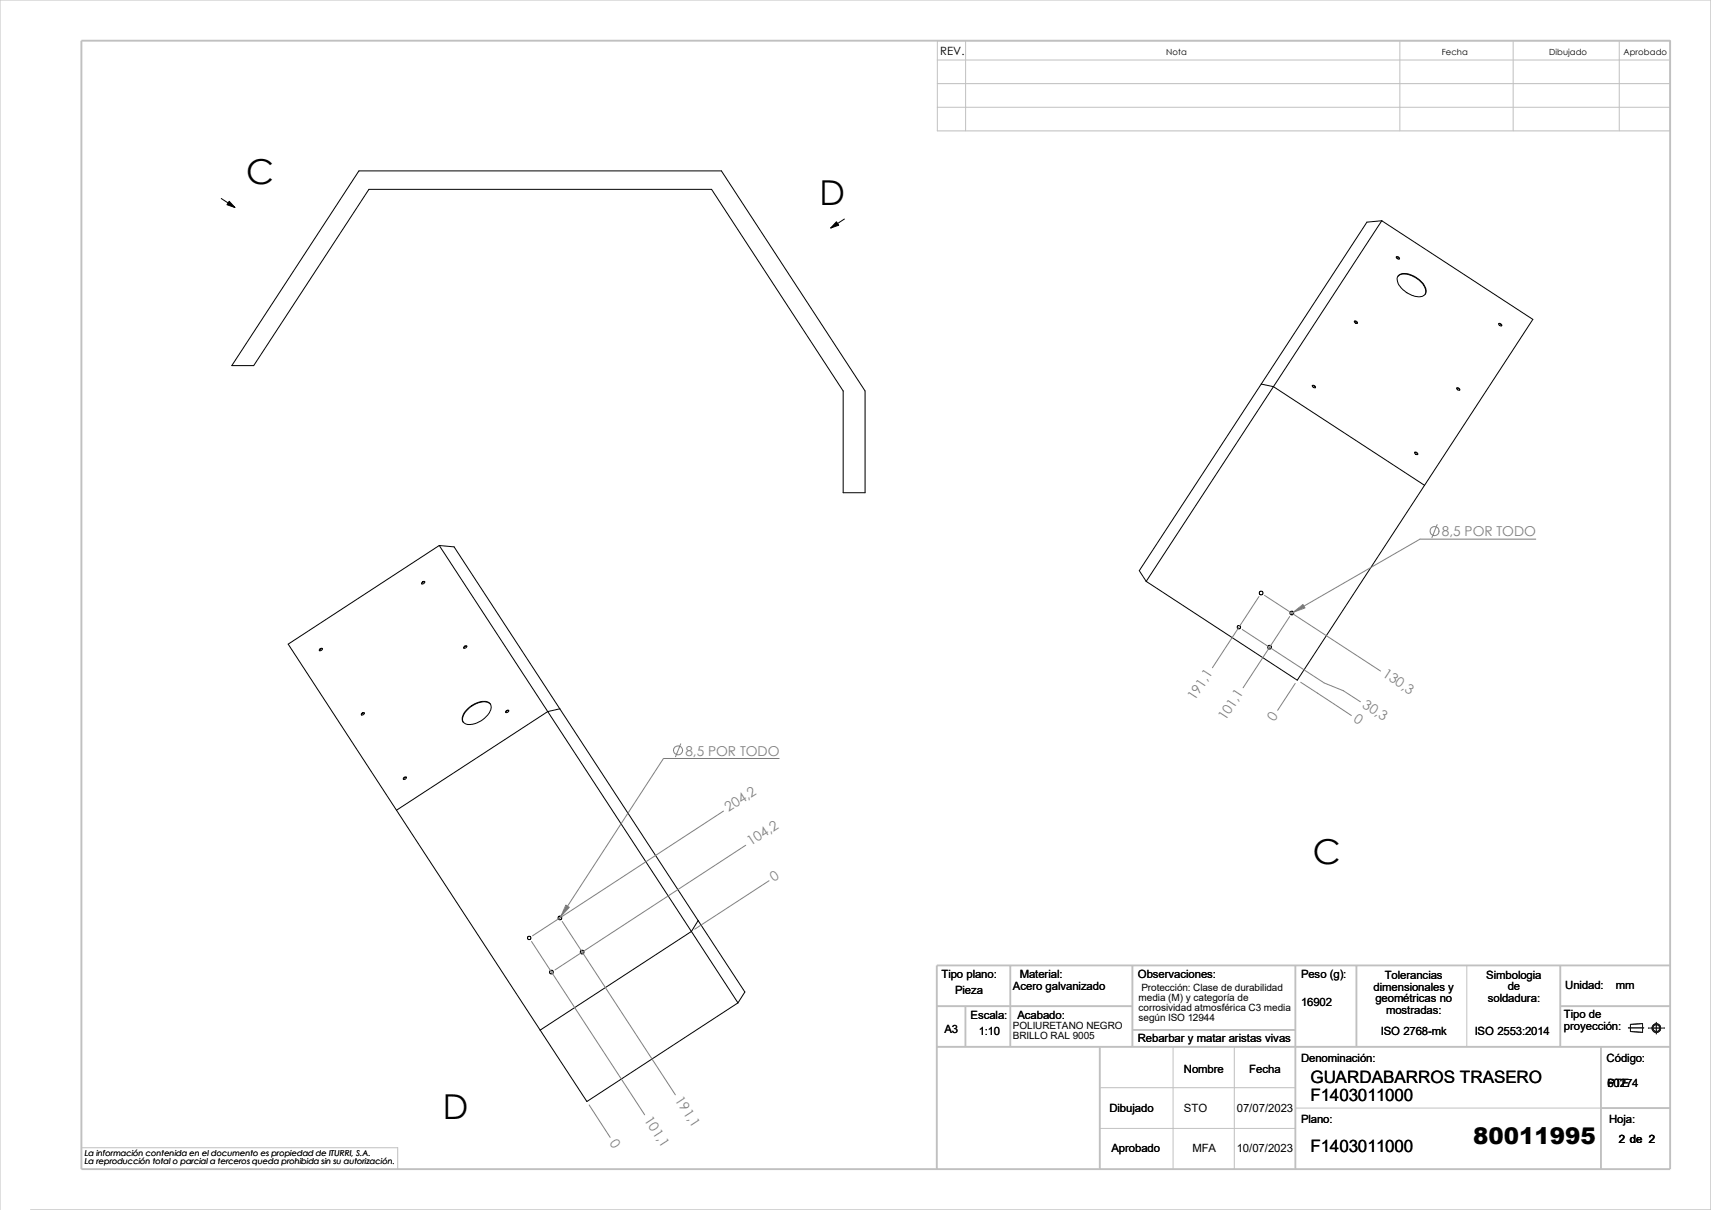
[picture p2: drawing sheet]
<svg xmlns="http://www.w3.org/2000/svg" width="420mm" height="297mm" viewBox="0 0 420 297" stroke-linecap="round" stroke-linejoin="round" font-family="sans-serif">
<g fill="none" stroke="#c0c0c0" stroke-width=".25">
<path d="M230.1 14.7h179.9M230.1 10h179.9v22.1h-179.9zM237 10v22.1M343.6 10v22.1M371.4 10v22.1M397.5 10v22.1M230.1 26.3h179.9M230.1 20.5h179.9M360 237v20M288 257v30M303 257v30M270 277h48"/>
<path d="M270 267h48M318 272h75M0 297v-297h419.9v297h-412.4M20 281.7h77.6v5.3"/>
</g>
<g fill="none" stroke="#c0c0c0" stroke-width=".47">
<path d="M20 10h390v277h-390zM248 237v20M278 237v20M318 237v50M333 237v20M383 237v20M410 237h-180v50M230 247h48M230 257h180M237 247v10M270 257v30M278 252.8h40"/>
<path d="M383 247h27M393 257v30M393 272h17"/>
</g>
<g fill="none" stroke="#191924" stroke-width=".25">
<path d="M399.7 252.3h3.8M400.2 251.5l3-.3v2.2l-3-.2zM404.6 252.3h4M406.6 251v2.8"/>
<circle cx="406.6" cy="252.4" r="1.07"/>
<circle cx="406.6" cy="252.4" r=".86"/>
</g>
<g fill="none" stroke="#000" stroke-width=".25">
<path d="M54.3 48.7l3.4 2.2M88.1 42h89l35.2 54v24.9h-5.3v-24.9l-32.3-49.5h-84.1l-28.3 43.2h-5.4zM207.3 53.8l-3.4 2.2M339.2 54.2l37.1 24.2-26.6 40.7M339.2 54.2l-26.6 40.7M339.2 54.2l-3.7 .3-25.9 39.8M332.4 78.9l.5-.1a.31 .31 0 0 1 .3 .3 .31 .31 0 0 1-.2 .3l-.4-.2zM332.4 78.9l.4 .1 .4 .4M342.7 63.1l.5-.1a.31 .31 0 0 1 .3 .3 .31 .31 0 0 1-.2 .3l-.3-.1zM342.7 63.1l.5 .1 .3 .4M343.1 67.9a3.5 3.5 0 0 1 4.3 .2 4.2 4.2 0 0 1 2.5 3.9l-.1 .2M343.3 67.6a3.5 3.5 0 0 1 3.9 .3 4.3 4.3 0 0 1 2.8 3.9 1.77 1.77 0 0 1-2.4 1 6.3 6.3 0 0 1-4.6-3.8v-.9z"/>
<path d="M367.9 79.5l.4-.1a.36 .36 0 0 1 .3 .2 .36 .36 0 0 1 0 .4h-.1a.52 .52 0 0 1-.6-.5zM367.9 79.5h.4l.3 .5M309.6 94.3l-29.9 45.8 1.6 2.6M309.6 94.3l3 .6M312.6 94.9l37.1 24.2M312.6 94.9l-31.3 47.8M322.1 94.7h.4l.3 .5M322.1 94.7l.4-.1a.31 .31 0 0 1 .4 .2 .31 .31 0 0 1-.2 .4l-.3-.1zM357.5 95.3h.5l.3 .5M357.6 95.2h.4a.31 .31 0 0 1 .3 .2 .31 .31 0 0 1-.2 .4l-.5-.3zM347.2 111.1h.4l.4 .5M347.3 111h.3a.31 .31 0 0 1 .4 .2 .31 .31 0 0 1-.2 .4l-.5-.3z"/>
<path d="M349.7 119.1l-31.3 47.9-37.1-24.3M107.8 133.9l3.7 .3 25.9 39.8M107.8 133.9l-37.1 24.2 73.4 112.3 37-24.2M107.8 133.9l73.3 112.3M78.6 159.2a.27 .27 0 0 1 .3-.1 .27 .27 0 0 1 .2 .3l-.1 .2a.33 .33 0 0 1-.3 .2 .33 .33 0 0 1-.3-.2zM79.2 159.3h-.5l-.3 .4M103.5 143a.37 .37 0 0 1 .4-.3 .37 .37 0 0 1 .4 .3l-.2 .2a.29 .29 0 0 1-.4 .2 .29 .29 0 0 1-.2-.4zM104.3 142.8l-.5 .2-.3 .3M114 158.6l.4-.1a.4 .4 0 0 1 0 .6 .4 .4 0 0 1-.6 0v-.2zM114.6 158.6l-.6 .2-.1 .3M88.7 175.2l.1-.1a.33 .33 0 0 1 .4-.2 .33 .33 0 0 1 .3 .3l-.2 .1a.29 .29 0 0 1-.4 .3 .29 .29 0 0 1-.2-.4zM89.5 175l-.4 .1-.4 .4"/>
<path d="M114.4 174.4a5.6 5.6 0 0 1 5.4-2.1 1.66 1.66 0 0 1 .3 2.7 5.9 5.9 0 0 1-5.7 2.7 1.46 1.46 0 0 1-.7-2.3zM120.4 172.9a2.96 2.96 0 0 0-3.6-.1 4.6 4.6 0 0 0-3.2 4.2l.1 .2M124.2 174.6v-.1a.32 .32 0 0 1 .4-.2 .32 .32 0 0 1 .3 .3l-.2 .2a.29 .29 0 0 1-.4 .2 .29 .29 0 0 1-.1-.4zM124.9 174.4l-.5 .1-.2 .4M137.4 174l45.4 69.5-1.7 2.7M137.4 174l-2.9 .7-37.2 24.2M99.2 190.8l.3-.1a.22 .22 0 0 1 .3 .1 .22 .22 0 0 1-.2 .3 .35 .35 0 0 1-.3 .3 .35 .35 0 0 1-.3-.2zM99.8 190.8l-.4 .1-.3 .4M171.4 226l-1.7 2.6-37.1 24.3"/>
<circle cx="304.1" cy="154" r=".41"/>
<circle cx="309.5" cy="145.6" r=".46"/>
<circle cx="311.6" cy="158.9" r=".46"/>
<circle cx="317.1" cy="150.5" r=".46"/>
<circle cx="129.9" cy="230.3" r=".42"/>
<circle cx="135.4" cy="238.6" r=".44"/>
<circle cx="137.4" cy="225.3" r=".44"/>
<circle cx="142.9" cy="233.7" r=".44"/>
</g>
<g fill="none" stroke="#808080" stroke-width=".25">
<path d="M352.8 128.8l-1.3 3.2M377 132.3h-28.4l-31.9 18.4M304.9 154.5l20.1 13.1 4.7 1.9 4.2 2.8M309 146.4l-11.4 17.5M310.4 146.1l28.5 18.6M316.6 151.3l-11.5 17.5M317.9 167.8l-4.3 6.6M319.3 167.5l12.4 8.1M167.1 182.6l-1.3 3.2M177.6 199.1l-46.9 30.6M191.3 186.2h-28.4l-25.7 39.5M183 207.5l-46.8 30.6"/>
<path d="M188.8 216.2l-18.3 11.9M130.5 231.1l27.7 42.5M138 226.2l27.8 42.5M144.6 271.2l5.2 8"/>
<circle cx="352.1" cy="130.4" r="1.11"/>
<circle cx="166.5" cy="184.2" r="1.1"/>
</g>
<path d="M56.3 49.4l1.4 1.5-2-.7zM205.3 54.4l.6 .9-2 .7z" fill="#000" stroke="#000" stroke-width=".25"/>
<g fill="#808080" stroke="#808080" stroke-width=".25">
<path d="M317.5 150.3l2.3-1.9 .5 .8z"/>
<path d="M138.9 222.2l.8 .5-2 2.3z"/>
</g>
<g font-size="8.4">
<text x="60.4" y="45.3">C</text>
<text x="201.2" y="50.3">D</text>
<text x="322.3" y="212.1">C</text>
<text x="108.7" y="274.8">D</text>
</g>
<text font-size="5.6" x="361.6" y="280.7">80011995</text>
<g font-size="4.2">
<text x="321.7" y="265.9">GUARDABARROS TRASERO</text>
<text x="321.7" y="270.2">F1403011000</text>
<text x="321.7" y="282.8">F1403011000</text>
</g>
<g font-size="3.3" fill="#808080">
<text x="353.9" y="131.7">8,5 POR TODO</text>
<text x="339.2" y="166" transform="rotate(33 339.2 166)">130,3</text>
<text x="293.3" y="172.1" transform="rotate(-57 293.3 172.1)">191,1</text>
<text x="334.2" y="173.5" transform="rotate(33 334.2 173.5)">30,3</text>
<text x="300.8" y="177.1" transform="rotate(-57 300.8 177.1)">101,1</text>
<text x="312.8" y="177.1" transform="rotate(-57 312.8 177.1)">0</text>
<text x="332" y="176.9" transform="rotate(33 332 176.9)">0</text>
<text x="168.2" y="185.5">8,5 POR TODO</text>
<text x="178.9" y="199.4" transform="rotate(-33 178.9 199.4)">204,2</text>
<text x="184.3" y="207.7" transform="rotate(-33 184.3 207.7)">104,2</text>
<text x="190" y="216.5" transform="rotate(-33 190 216.5)">0</text>
<text x="165.6" y="270" transform="rotate(57 165.6 270)">191,1</text>
<text x="158" y="274.9" transform="rotate(57 158 274.9)">101,1</text>
<text x="149.6" y="280.4" transform="rotate(57 149.6 280.4)">0</text>
</g>
<g font-size="2.8">
<text x="230.8" y="13.6">REV.</text>
<text x="231.1" y="239.9">Tipo plano:</text>
<text x="250.3" y="239.9">Material:</text>
<text x="279.3" y="239.9">Observaciones:</text>
<text x="319.4" y="239.9">Peso (g):</text>
<text x="234.4" y="244.1">Pieza</text>
<text x="248.6" y="243">Acero galvanizado</text>
<text x="337.2" y="243.2">dimensionales y</text>
<text x="337.6" y="246">geométricas no</text>
<text x="339.9" y="240.3">Tolerancias</text>
<text x="364.8" y="240.2">Simbologia</text>
<text x="365.2" y="245.9">soldadura:</text>
<text x="370.1" y="243">de</text>
<text x="384.2" y="242.7">Unidad:</text>
<text x="396.6" y="242.7">mm</text>
<text x="238.3" y="250">Escala:</text>
<text x="249.7" y="250">Acabado:</text>
<text x="319.4" y="246.9">16902</text>
<text x="340.2" y="248.8">mostradas:</text>
<text x="383.9" y="250">Tipo de</text>
<text x="231.8" y="253.4">A3</text>
<text x="240.2" y="254">1:10</text>
<text x="279.3" y="255.7">Rebarbar y matar aristas vivas</text>
<text x="338.9" y="254">ISO 2768-mk</text>
<text x="362" y="254">ISO 2553:2014</text>
<text x="383.9" y="252.8">proyección:</text>
<text x="290.6" y="263.4">Nombre</text>
<text x="306.7" y="263.4">Fecha</text>
<text x="319.4" y="260.6">Denominación:</text>
<text x="394.4" y="260.6">Código:</text>
<text x="394.5" y="266.9">60274</text>
<text x="394.5" y="266.9">PTE</text>
<text x="272.3" y="273">Dibujado</text>
<text x="290.6" y="273">STO</text>
<text x="303.6" y="273">07/07/2023</text>
<text x="319.4" y="275.8">Plano:</text>
<text x="395" y="275.8">Hoja:</text>
<text x="397.4" y="280.6">2 de 2</text>
<text x="272.8" y="282.8">Aprobado</text>
<text x="292.7" y="282.8">MFA</text>
<text x="303.6" y="282.8">10/07/2023</text>
</g>
<g font-size="2.5">
<text x="279.5" y="245.7">media (M) y categoría de</text>
<text x="280.2" y="243.2">Protección: Clase de durabilidad</text>
<text x="279.5" y="248.1">corrosividad atmosférica C3 media</text>
<text x="279.5" y="250.6">según ISO 12944</text>
<text x="248.6" y="252.6">POLIURETANO NEGRO</text>
<text x="248.6" y="255.1">BRILLO RAL 9005</text>
</g>
<g font-size="2.1">
<text x="286.2" y="13.6">Nota</text>
<text x="353.9" y="13.6">Fecha</text>
<text x="380.2" y="13.6">Dibujado</text>
<text x="398.5" y="13.6">Aprobado</text>
</g>
<g font-size="2">
<text x="20.8" y="283.8">La información contenida en el documento es propiedad de ITURRI, S.A.</text>
<text x="20.8" y="285.8">La reproducción total o parcial a terceros queda prohibida sin su autorización.</text>
</g>
</svg>
